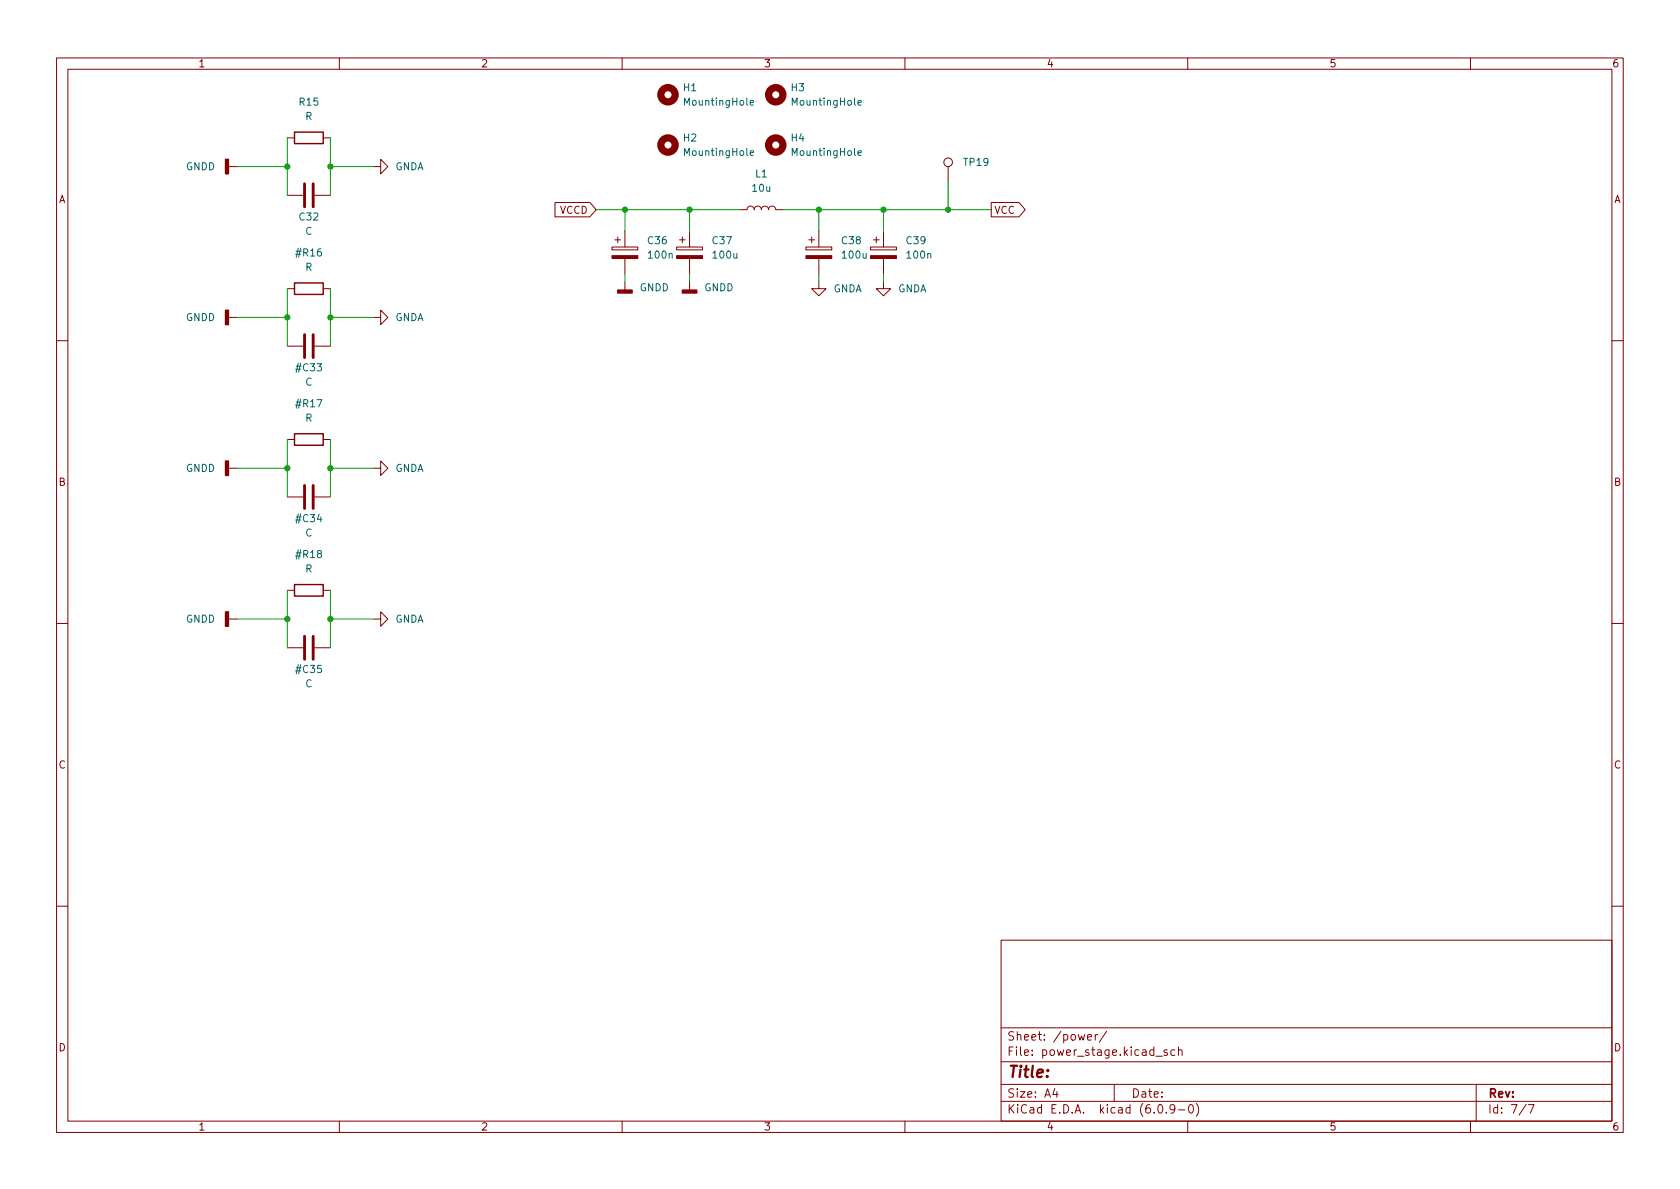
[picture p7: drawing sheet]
<svg xmlns="http://www.w3.org/2000/svg" width="297mm" height="210mm" viewBox="0 0 297 210" stroke-linecap="round" stroke-linejoin="round" font-family="sans-serif">
<g fill="none" stroke="#840000" stroke-width=".18">
<path d="M10 10.2h277v190.1h-277zM12 12.2h273v186.1h-273zM60 10.2v2M110 10.2v2M160 10.2v2M210 10.2v2M260 10.2v2M40.4 29.5h1.5M50.8 34.5h2.8M50.8 24.4h1.3M55.6 34.5h2.8M57.1 24.4h1.3"/>
<path d="M66 29.5h1.3v-1.3l1.3 1.3-1.3 1.2v-1.2M98.1 35.8h6.2l1.1 1.3-1.1 1.2h-6.2zM130.8 37.1h1.3a.64 .64 0 0 1 .6-.7 .64 .64 0 0 1 .6 .7 .64 .64 0 0 1 .7-.7 .64 .64 0 0 1 .6 .7 .64 .64 0 0 1 .7-.7 .64 .64 0 0 1 .6 .7 .64 .64 0 0 1 .6-.7 .64 .64 0 0 1 .7 .7h1.2M167.6 29.5v2.5M175.3 35.8h4.9l1.1 1.3-1.1 1.2h-4.9zM40.4 56.1h1.5M50.8 51h1.3M57.1 51h1.3M66 56.1h1.3v-1.2l1.3 1.2-1.3 1.3v-1.3M108.2 43.7h4.6v.5h-4.6zM108.7 42.4h1M109.2 41.9v1"/>
<path d="M110.5 40.9v2.8M110.5 45.7v2.8M110.5 49.8v1.5M119.6 43.7h4.6v.5h-4.6zM120.1 42.4h1.1M120.6 41.9v1M121.9 40.9v2.8M121.9 45.7v2.8M121.9 49.8v1.5M142.5 43.7h4.6v.5h-4.6zM143 42.4h1M143.5 41.9v1"/>
<path d="M144.8 49.8v1.2h1.2l-1.2 1.3-1.3-1.3h1.3M144.8 40.9v2.8M144.8 45.7v2.8M153.9 43.7h4.6v.5h-4.6zM154.4 42.4h1M154.9 41.9v1M156.2 49.8v1.2h1.3l-1.3 1.3-1.3-1.3h1.3M156.2 40.9v2.8M156.2 45.7v2.8M10 60.2h2M50.8 77.7h1.3M50.8 61.2h2.8"/>
<path d="M55.6 61.2h2.8M57.1 77.7h1.3M285 60.2h2M40.4 82.8h1.5M50.8 87.9h2.8M55.6 87.9h2.8M66 82.8h1.3v-1.3l1.3 1.3-1.3 1.3v-1.3M10 110.2h2M40.4 109.5h1.5M50.8 104.4h1.3M50.8 114.5h2.8M55.6 114.5h2.8"/>
<path d="M57.1 104.4h1.3M66 109.5h1.3v-1.3l1.3 1.3-1.3 1.2v-1.2M285 110.2h2M10 160.2h2M177 166.3h108v32h-108zM285 160.2h2M60 198.3v2M110 198.3v2M160 198.3v2M177 194.8h108M177 191.8h108M177 187.8h108"/>
<path d="M177 181.8h108M186.5 192.5l-.4 1h1M186.9 193v1M192.3 183.4l.7-.1-.1-.3-.4-.1-.2 .2 .1 .8h.5M193.6 182.9v1M194.1 182.9l-.3 .1-.2 .2M195.6 182.4l-1.2 1.9M197 191.8v3M204.4 186.8h1.1M204.9 195.4l.2-.1a.81 .81 0 0 1 .6 .7 .81 .81 0 0 1-.3 .8h-.2a.81 .81 0 0 1-.6-.6 .81 .81 0 0 1 .3-.8zM206.2 196.7v.1M206.4 185.7l-.4-.1-.2 .2 .1 .3 .5 .1v.4h-.6"/>
<path d="M207.7 196l-.3 .3h-.3l-.2-.3 .1-.6 .4-.1 .2 .2a.99 .99 0 0 1-.3 1.3h-.3M207.7 185.7l-.4-.1-.3 .3v.4l.1 .3h.6M208.4 185.8l.2-.2 .3 .1 .1 .9M208.4 196.3h1.1M208.4 185.1v1.5M210 198.3v2M210.4 195.4l.1-.1a.81 .81 0 0 1 .6 .7 .81 .81 0 0 1-.3 .8h-.2a.81 .81 0 0 1-.5-.6 .81 .81 0 0 1 .3-.8zM211.5 195.1a1.72 1.72 0 0 1 0 2.3M260 198.3v2M261 191.8v6.5M269.9 195.3l-1.3 1.9M270.2 195.3h1l-.6 1.5"/>
<circle cx="167.6" cy="28.7" r=".76"/>
</g>
<g fill="#840000" stroke="#840000" stroke-width=".18">
<path d="M153.9 45.2h4.6v.5h-4.6z"/>
<path d="M108.2 45.2h4.6v.5h-4.6z"/>
<path d="M119.6 45.2h4.6v.5h-4.6z"/>
<path d="M142.5 45.2h4.6v.5h-4.6z"/>
</g>
<g fill="none" stroke="#840000" stroke-width="1.3">
<circle cx="118.1" cy="16.8" r="1.27"/>
<circle cx="137.2" cy="16.8" r="1.27"/>
<circle cx="118.1" cy="25.6" r="1.27"/>
<circle cx="137.2" cy="25.6" r="1.27"/>
</g>
<path d="M132.6 18.2l.6-.1v-.3h-.4l-.2 .1 .1 .6h.5M151.7 18.2l.6-.1-.1-.3h-.3l-.2 .1 .1 .6h.4M132.6 27.1l.6-.2v-.2l-.4-.1-.2 .2 .1 .6h.5M151.7 27.1l.6-.2-.1-.2-.3-.1-.2 .2 .1 .6h.4" fill="none" stroke="#006464" stroke-width=".18"/>
<g fill="#840000" stroke="#840000" stroke-width=".25">
<path d="M39.9 81.5h.5v2.6h-.5z"/>
<path d="M120.6 51.3h2.6v.5h-2.6z"/>
<path d="M109.2 51.3h2.6v.5h-2.6z"/>
<path d="M39.9 54.9h.5v2.5h-.5z"/>
<path d="M39.9 108.2h.5v2.5h-.5z"/>
<path d="M39.9 28.2h.5v2.5h-.5z"/>
</g>
<path d="M52.1 23.4h5v2h-5zM52.1 50h5v2.1h-5zM52.1 76.7h5v2h-5zM52.1 103.4h5v2h-5z" fill="none" stroke="#840000" stroke-width=".25"/>
<path d="M53.8 32.5v4.1M55.4 32.5v4.1M53.8 59.2v4M55.4 59.2v4M53.8 85.8v4.1M55.4 85.8v4.1M53.8 112.5v4.1M55.4 112.5v4.1" fill="none" stroke="#840000" stroke-width=".51"/>
<g fill="none" stroke="#009600" stroke-width=".18">
<path d="M41.9 29.5h8.9M50.8 24.4v10.1M58.4 29.5h7.6M58.4 24.4v10.1M105.4 37.1h25.4M110.5 37.1v3.8M121.9 37.1v3.8M138.4 37.1h36.9M144.8 37.1v3.8M156.2 37.1v3.8M167.6 32v5.1M41.9 56.1h8.9"/>
<path d="M50.8 51v10.2M58.4 51v10.2M58.4 56.1h7.6M110.5 48.5v1.3M121.9 48.5v1.3M144.8 48.5v1.3M156.2 48.5v1.3M50.8 77.7v10.2M58.4 77.7v10.2M41.9 82.8h8.9M58.4 82.8h7.6M41.9 109.5h8.9"/>
<path d="M50.8 104.4v10.1M58.4 104.4v10.1M58.4 109.5h7.6"/>
</g>
<g fill="#009600" stroke="#009600" stroke-width=".18">
<circle cx="58.4" cy="82.8" r=".46"/>
<circle cx="50.8" cy="82.8" r=".46"/>
<circle cx="58.4" cy="56.1" r=".46"/>
<circle cx="58.4" cy="109.5" r=".46"/>
<circle cx="50.8" cy="56.1" r=".46"/>
<circle cx="50.8" cy="29.5" r=".46"/>
<circle cx="58.4" cy="29.5" r=".46"/>
<circle cx="50.8" cy="109.5" r=".46"/>
<circle cx="121.9" cy="37.1" r=".46"/>
<circle cx="110.5" cy="37.1" r=".46"/>
<circle cx="167.6" cy="37.1" r=".46"/>
<circle cx="144.8" cy="37.1" r=".46"/>
<circle cx="156.2" cy="37.1" r=".46"/>
</g>
<text font-size="2.8" fill="#840000" x="178" y="190.6">Title:</text>
<g font-size="2.1" fill="#840000">
<text x="178" y="184">Sheet: /power/</text>
<text x="178" y="186.7">File: power_stage.kicad_sch</text>
<text x="178" y="196.9">KiCad E.D.A. kicad (6.0.9-0)</text>
<text x="178" y="194.1">Size: A4</text>
<text x="200" y="194.1">Date:</text>
<text x="263" y="194.1">Rev:</text>
<text x="263" y="196.9">Id: 7/7</text>
</g>
<g font-size="1.8" fill="#840000">
<text x="35" y="11.9">1</text>
<text x="85" y="11.9">2</text>
<text x="135" y="11.9">3</text>
<text x="185" y="11.9">4</text>
<text x="235" y="11.9">5</text>
<text x="285" y="11.9">6</text>
<text x="10.3" y="35.9">A</text>
<text x="285.3" y="35.9">A</text>
<text x="99" y="37.8">VCCD</text>
<text x="175.7" y="37.8">VCC</text>
<text x="10.3" y="85.9">B</text>
<text x="285.3" y="85.9">B</text>
<text x="10.3" y="135.9">C</text>
<text x="285.3" y="135.9">C</text>
<text x="10.3" y="185.9">D</text>
<text x="285.3" y="185.9">D</text>
<text x="35" y="199.9">1</text>
<text x="85" y="199.9">2</text>
<text x="135" y="199.9">3</text>
<text x="185" y="199.9">4</text>
<text x="235" y="199.9">5</text>
<text x="285" y="199.9">6</text>
</g>
<g font-size="1.8" fill="#006464">
<text x="120.9" y="16.1">H1</text>
<text x="139.9" y="16.1">H3</text>
<text x="53" y="18.7">R15</text>
<text x="54" y="21.2">R</text>
<text x="121.2" y="18.7">MountingHole</text>
<text x="140.3" y="18.7">MountingHole</text>
<text x="120.9" y="25">H2</text>
<text x="121.2" y="27.6">MountingHole</text>
<text x="139.9" y="25">H4</text>
<text x="140.3" y="27.6">MountingHole</text>
<text x="170.5" y="29.3">TP19</text>
<text x="32.8" y="30.1">GNDD</text>
<text x="69.8" y="30.1">GNDA</text>
<text x="133.1" y="33.9">10u</text>
<text x="133.6" y="31.4">L1</text>
<text x="53" y="39">C32</text>
<text x="54" y="41.5">C</text>
<text x="52.5" y="45.3">#R16</text>
<text x="54" y="47.9">R</text>
<text x="114.6" y="43.2">C36</text>
<text x="114.8" y="45.7">100n</text>
<text x="126" y="43.2">C37</text>
<text x="126.2" y="45.7">100u</text>
<text x="148.9" y="43.2">C38</text>
<text x="149" y="45.7">100u</text>
<text x="160.3" y="43.2">C39</text>
<text x="160.5" y="45.7">100n</text>
<text x="113.1" y="51.5">GNDD</text>
<text x="124.5" y="51.5">GNDD</text>
<text x="147.3" y="51.7">GNDA</text>
<text x="158.7" y="51.7">GNDA</text>
<text x="32.8" y="56.8">GNDD</text>
<text x="69.8" y="56.8">GNDA</text>
<text x="52.5" y="65.7">#C33</text>
<text x="54" y="68.2">C</text>
<text x="52.5" y="72">#R17</text>
<text x="54" y="74.5">R</text>
<text x="32.8" y="83.4">GNDD</text>
<text x="69.8" y="83.4">GNDA</text>
<text x="52.5" y="92.3">#C34</text>
<text x="54" y="94.9">C</text>
<text x="52.5" y="98.7">#R18</text>
<text x="54" y="101.2">R</text>
<text x="32.8" y="110.1">GNDD</text>
<text x="69.8" y="110.1">GNDA</text>
<text x="52.5" y="119">#C35</text>
<text x="54" y="121.5">C</text>
</g>
</svg>
